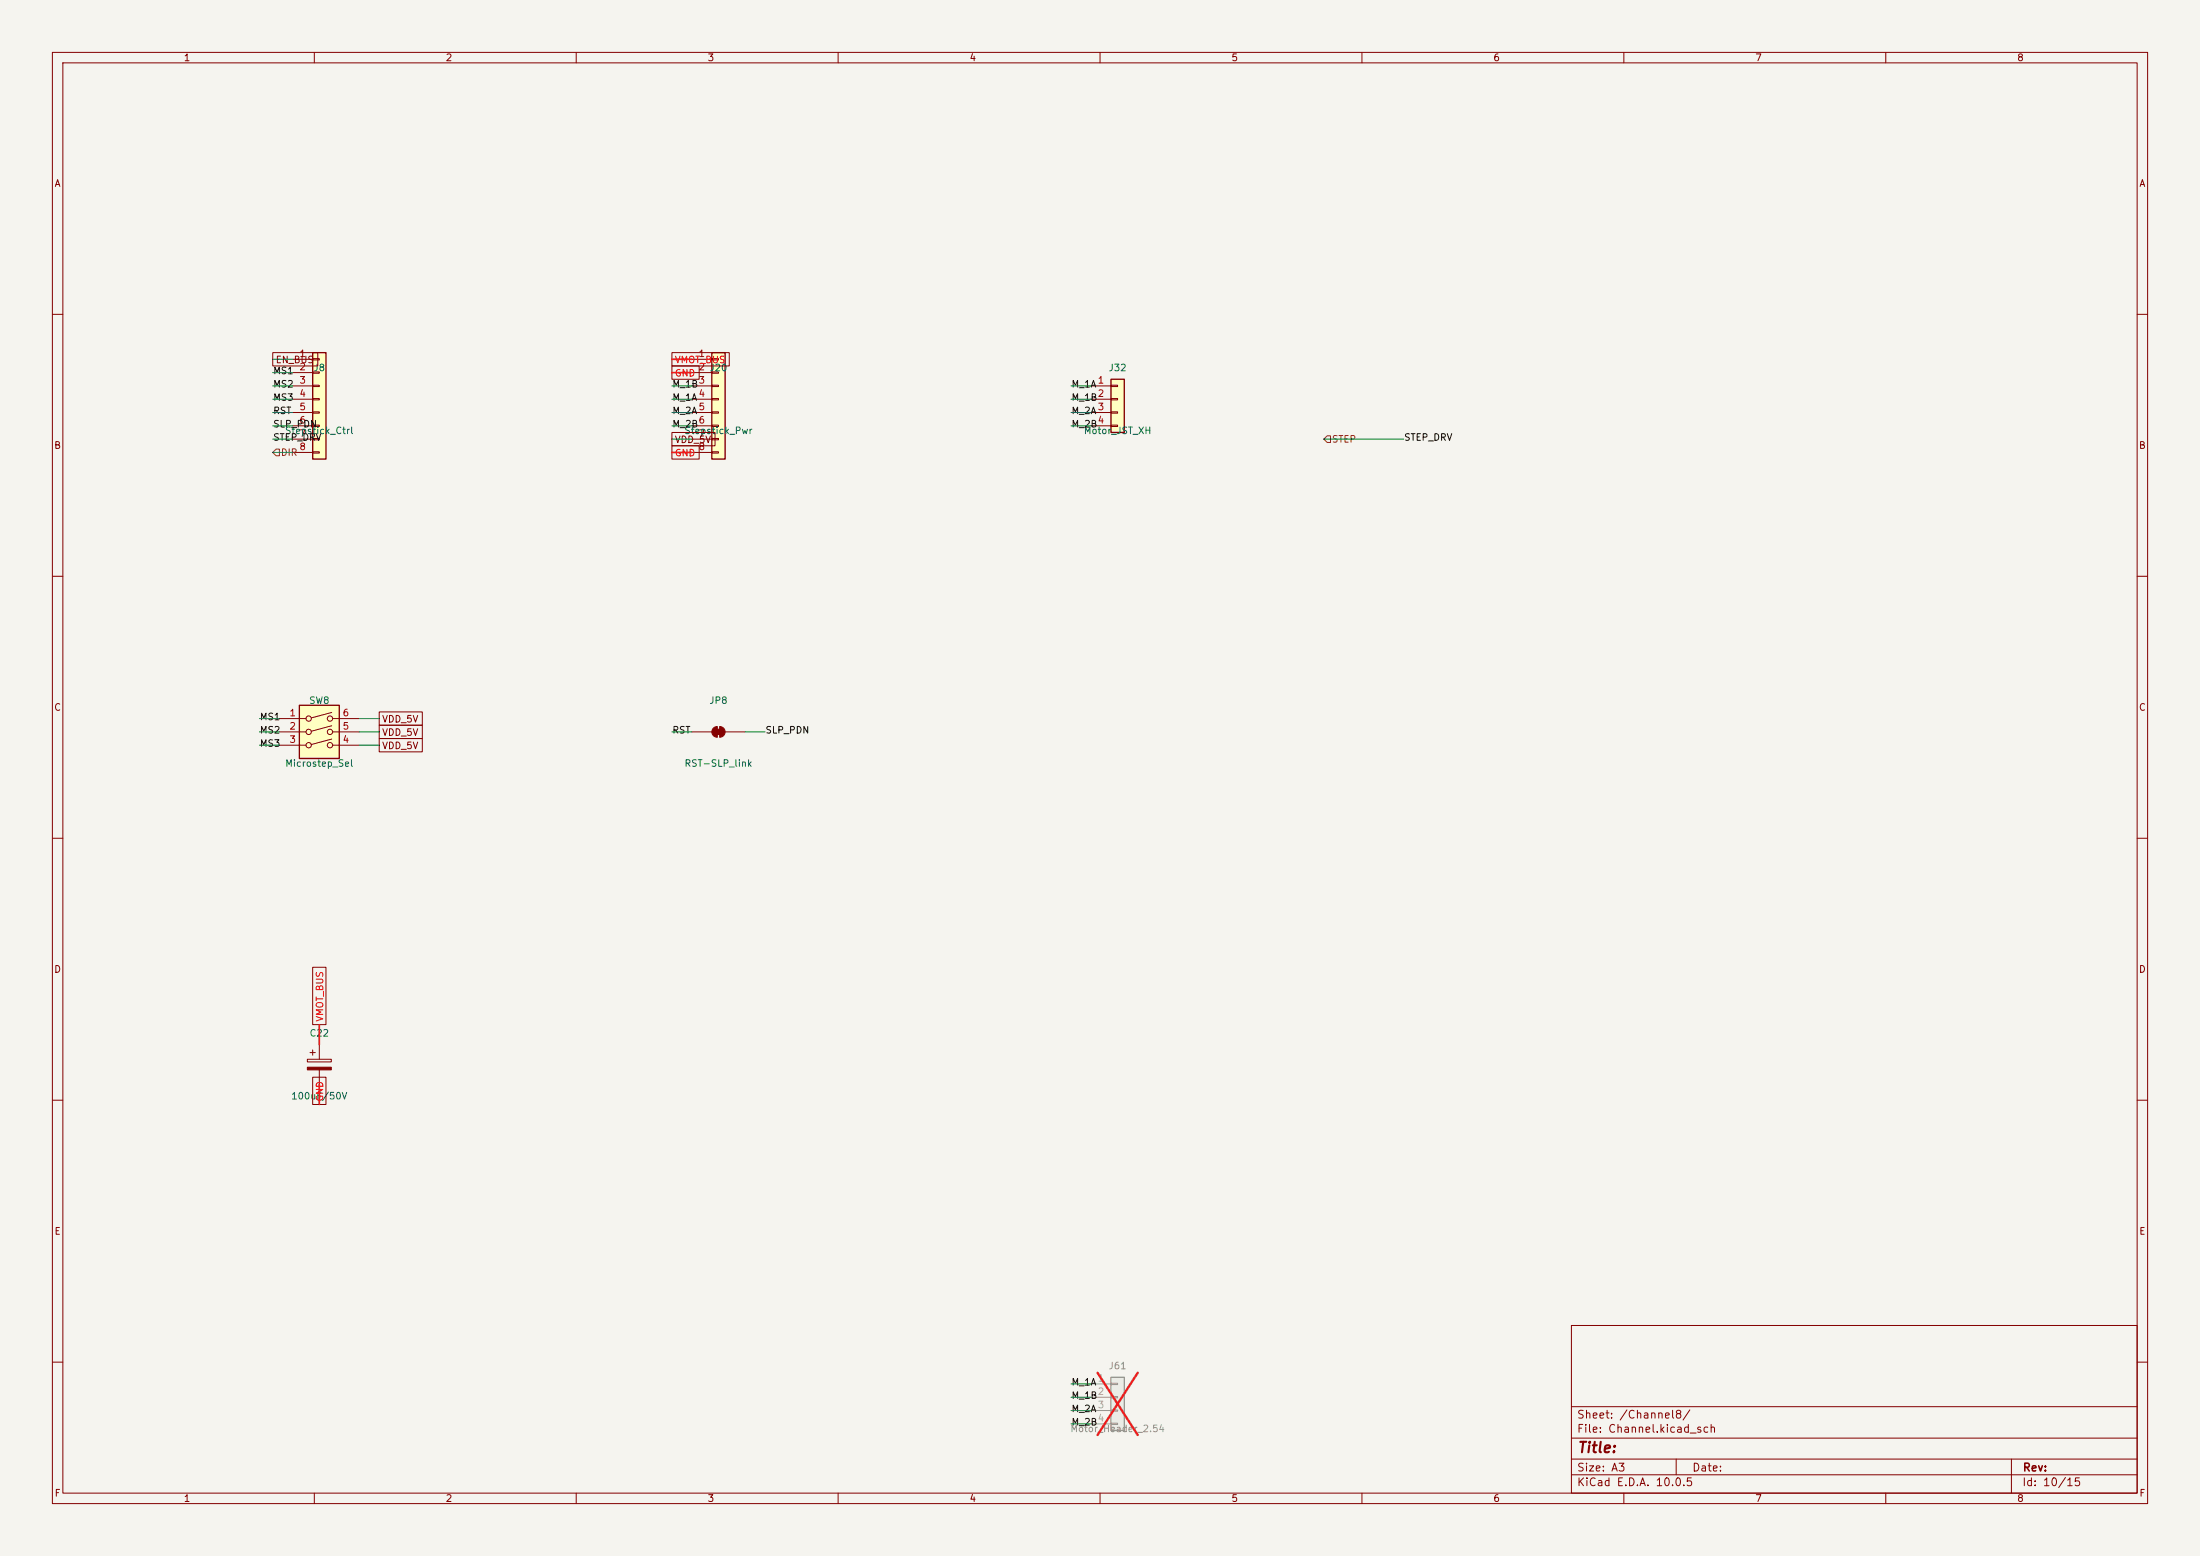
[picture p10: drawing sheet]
<svg xmlns="http://www.w3.org/2000/svg" width="420mm" height="297mm" viewBox="0 0 420 297" stroke-linecap="round" stroke-linejoin="round" font-family="sans-serif">
<path d="M0 0h420v297h-420z" fill="#f5f4ef" stroke="#f5f4ef" stroke-width=".19"/>
<g fill="none" stroke="#840000" stroke-width=".19">
<path d="M10 10h400v277h-400zM12 12h396v273h-396zM60 10v2M110 10v2M160 10v2M210 10v2M260 10v2M310 10v2M360 10v2M10 60h2M408 60h2M10 110h2"/>
<path d="M408 110h2M10 160h2M408 160h2M10 210h2M408 210h2M300 253h108v32h-108zM10 260h2M300 278.5h108M300 274.5h108M300 268.5h108M320 278.5v3M384 278.5v6.5"/>
<path d="M408 260h2M60 285v2M110 285v2M160 285v2M210 285v2M260 285v2M300 281.5h108M310 285v2M360 285v2"/>
</g>
<path d="M212.1 72.4h2.5v10.2h-2.5z" fill="#ffffc2"/>
<path d="M212.1 72.4h2.5v10.2h-2.5z" fill="none" stroke="#840000" stroke-width=".25"/>
<path d="M208.3 73.7h3.8M208.3 76.2h3.8M208.3 78.7h3.8M212.1 73.5h1.3v.3h-1.3zM212.1 76.1h1.3v.2h-1.3zM212.1 78.6h1.3v.3h-1.3zM208.3 81.3h3.8M212.1 81.2h1.3v.2h-1.3z" fill="none" stroke="#840000" stroke-width=".19"/>
<path d="M212.1 262.9h2.5v10.1h-2.5z" fill="#ebeae8"/>
<path d="M212.1 262.9h2.5v10.1h-2.5z" fill="none" stroke="#9c9b98" stroke-width=".25"/>
<path d="M208.3 264.2h3.8M208.3 266.7h3.8M208.3 269.2h3.8M208.3 271.8h3.8M212.1 264h1.3v.3h-1.3zM212.1 266.6h1.3v.2h-1.3zM212.1 269.1h1.3v.3h-1.3zM212.1 271.7h1.3v.2h-1.3z" fill="none" stroke="#9c9b98" stroke-width=".19"/>
<path d="M209.5 262l7.7 11.9M217.2 262l-7.7 11.9" fill="none" stroke="#e12e31" stroke-width=".46"/>
<path d="M135.9 67.3h2.5v20.3h-2.5z" fill="#ffffc2"/>
<path d="M135.9 67.3h2.5v20.3h-2.5z" fill="none" stroke="#840000" stroke-width=".25"/>
<g fill="none" stroke="#840000" stroke-width=".19">
<path d="M132.1 68.6h3.8M132.1 71.1h3.8M132.1 73.7h3.8M132.1 76.2h3.8M132.1 78.7h3.8M135.9 68.5h1.3v.2h-1.3zM135.9 71h1.3v.2h-1.3zM135.9 73.5h1.3v.3h-1.3zM135.9 76.1h1.3v.2h-1.3zM135.9 78.6h1.3v.3h-1.3zM132.1 81.3h3.8M132.1 83.8h3.8"/>
<path d="M132.1 86.4h3.8M135.9 81.2h1.3v.2h-1.3zM135.9 83.7h1.3v.2h-1.3zM135.9 86.2h1.3v.3h-1.3zM61 199.4v2.8M58.7 202.2h4.5v.5h-4.5zM59.2 200.9h1M59.7 200.4v1M61 204.2v2.8"/>
</g>
<path d="M58.7 203.7h4.5v.5h-4.5z" fill="#840000" stroke="#840000" stroke-width=".19"/>
<path d="M57.1 134.6h7.7v10.2h-7.7z" fill="#ffffc2"/>
<g fill="none" stroke="#840000" stroke-width=".19">
<path d="M53.3 137.2h5.1M53.3 139.7h5.1M63.3 136l-3.9 1M63.3 138.5l-3.9 1.1M63.5 137.2h5.1M63.5 139.7h5.1M53.3 142.2h5.1M63.3 141.1l-3.9 1M63.5 142.2h5.1"/>
<circle cx="58.9" cy="137.2" r=".51"/>
<circle cx="58.9" cy="139.7" r=".51"/>
<circle cx="63" cy="137.2" r=".51"/>
<circle cx="63" cy="139.7" r=".51"/>
<circle cx="58.9" cy="142.2" r=".51"/>
<circle cx="63" cy="142.2" r=".51"/>
</g>
<path d="M57.1 134.6h7.7v10.2h-7.7z" fill="none" stroke="#840000" stroke-width=".25"/>
<path d="M59.7 67.3h2.5v20.3h-2.5z" fill="#ffffc2"/>
<path d="M59.7 67.3h2.5v20.3h-2.5z" fill="none" stroke="#840000" stroke-width=".25"/>
<g fill="none" stroke="#840000" stroke-width=".19">
<path d="M52.1 67.3h8.6v2.6h-8.6zM55.9 68.6h3.8M55.9 71.1h3.8M55.9 73.7h3.8M55.9 76.2h3.8M55.9 78.7h3.8M59.7 68.5h1.3v.2h-1.3zM59.7 71h1.3v.2h-1.3zM59.7 73.5h1.3v.3h-1.3zM59.7 76.1h1.3v.2h-1.3zM59.7 78.6h1.3v.3h-1.3zM128.3 69.8h5.2v2.6h-5.2z"/>
<path d="M128.3 67.3h10.9v2.6h-10.9zM55.9 81.3h3.8M55.9 83.8h3.8M55.9 86.4h3.8M59.7 81.2h1.3v.2h-1.3zM59.7 83.7h1.3v.2h-1.3zM59.7 86.2h1.3v.3h-1.3zM128.3 82.5h8.2v2.6h-8.2zM128.3 85.1h5.2v2.5h-5.2zM72.4 135.9h8.2v2.5h-8.2zM72.4 138.4h8.2v2.6h-8.2zM132.1 139.7h3.8"/>
<path d="M136.9 138.7v2M137.4 138.7v2M138.4 139.7h3.8M72.4 141h8.2v2.5h-8.2zM59.7 184.6h2.5v11h-2.5zM59.7 205.6h2.5v5.2h-2.5z"/>
</g>
<g fill="#840000" stroke="#840000" stroke-width=".19">
<path d="M136.7 139.2h1v1h-1z"/>
<path d="M136.2 139l.7-.3v2a1.02 1.02 0 0 1-.9-.6 1.02 1.02 0 0 1 .2-1.1z"/>
<path d="M137.4 138.7a1.02 1.02 0 0 1 1 1 1.02 1.02 0 0 1-1 1z"/>
</g>
<path d="M52.7 85.7h.6v1.3h-.6l-.6-.6zM253.4 83.2h.6v1.3h-.6l-.7-.7z" fill="none" stroke="#725600" stroke-width=".19"/>
<g fill="none" stroke="#009600" stroke-width=".19">
<path d="M52.1 73.7h3.8M52.1 76.2h3.8M52.1 68.6h3.8M52.1 71.1h3.8M52.1 78.7h3.8M128.3 73.7h3.8M128.3 76.2h3.8M128.3 78.7h3.8M204.5 73.7h3.8M204.5 76.2h3.8M204.5 78.7h3.8M52.1 81.3h3.8"/>
<path d="M52.1 83.8h3.8M52.1 86.4h3.8M128.3 81.3h3.8M128.3 83.8h3.8M204.5 81.3h3.8M252.7 83.8h15.3M49.5 139.7h3.8M49.5 137.2h3.8M68.6 139.7h3.8M68.6 137.2h3.8M128.3 139.7h3.8M142.2 139.7h3.8"/>
<path d="M49.5 142.2h3.8M68.6 142.2h3.8M204.5 264.2h3.8M204.5 269.2h3.8M204.5 271.8h3.8M204.5 266.7h3.8"/>
</g>
<path d="M128.3 71.1h3.8M128.3 68.6h3.8M128.3 86.4h3.8M61 195.6v3.8M61 207v3.8" fill="none" stroke="#f00" stroke-width=".3"/>
<text font-size="2" fill="#840000" x="301" y="277.8">Title:</text>
<g font-size="1.5" fill="#840000">
<text x="300.9" y="273.8">File: Channel.kicad_sch</text>
<text x="300.9" y="271.1">Sheet: /Channel8/</text>
<text x="300.9" y="281.2">Size: A3</text>
<text x="322.9" y="281.2">Date:</text>
<text x="386" y="281.2">Rev:</text>
<text x="300.9" y="284">KiCad E.D.A. 10.0.5</text>
<text x="385.9" y="284">Id: 10/15</text>
</g>
<g font-size="1.3" fill="#840000">
<text x="35" y="12">1</text>
<text x="85" y="12">2</text>
<text x="135" y="12">3</text>
<text x="185" y="12">4</text>
<text x="235" y="12">5</text>
<text x="285" y="12">6</text>
<text x="335" y="12">7</text>
<text x="385" y="12">8</text>
<text x="10.3" y="36">A</text>
<text x="408.3" y="36">A</text>
<text x="52.5" y="69.6">EN_BUS</text>
<text x="10.2" y="86">B</text>
<text x="128.7" y="84.9">VDD_5V</text>
<text x="408.2" y="86">B</text>
<text x="10.2" y="136">C</text>
<text x="408.2" y="136">C</text>
<text x="72.8" y="138.2">VDD_5V</text>
<text x="72.8" y="140.8">VDD_5V</text>
<text x="72.8" y="143.3">VDD_5V</text>
<text x="10.2" y="186">D</text>
<text x="408.2" y="186">D</text>
<text x="10.3" y="236">E</text>
<text x="408.3" y="236">E</text>
<text x="10.3" y="286">F</text>
<text x="35" y="287">1</text>
<text x="85" y="287">2</text>
<text x="135" y="287">3</text>
<text x="185" y="287">4</text>
<text x="235" y="287">5</text>
<text x="285" y="287">6</text>
<text x="335" y="287">7</text>
<text x="385" y="287">8</text>
<text x="408.3" y="286">F</text>
</g>
<g font-size="1.3" fill="#0f0f0f">
<text x="52" y="71.7">MS1</text>
<text x="52" y="74.3">MS2</text>
<text x="52" y="76.8">MS3</text>
<text x="128.2" y="74.3">M_1B</text>
<text x="128.2" y="76.8">M_1A</text>
<text x="204.4" y="74.3">M_1A</text>
<text x="204.4" y="76.8">M_1B</text>
<text x="52" y="81.9">SLP_PDN</text>
<text x="52" y="79.4">RST</text>
<text x="128.2" y="79.4">M_2A</text>
<text x="128.2" y="81.9">M_2B</text>
<text x="204.4" y="79.4">M_2A</text>
<text x="204.4" y="81.9">M_2B</text>
<text x="52" y="84.4">STEP_DRV</text>
<text x="267.9" y="84.4">STEP_DRV</text>
<text x="49.5" y="137.8">MS1</text>
<text x="49.5" y="140.3">MS2</text>
<text x="49.5" y="142.9">MS3</text>
<text x="128.2" y="140.3">RST</text>
<text x="146" y="140.3">SLP_PDN</text>
<text x="204.4" y="267.3">M_1B</text>
<text x="204.4" y="269.9">M_2A</text>
<text x="204.4" y="264.8">M_1A</text>
<text x="204.4" y="272.4">M_2B</text>
</g>
<g font-size="1.3" fill="#a90000">
<text x="57.1" y="68.4">1</text>
<text x="57.1" y="71">2</text>
<text x="133.3" y="68.4">1</text>
<text x="133.3" y="71">2 J20</text>
<text x="57.1" y="73.5">3</text>
<text x="57.1" y="76.1">4</text>
<text x="133.3" y="73.5">3</text>
<text x="133.3" y="76.1">4</text>
<text x="209.5" y="73.5">1</text>
<text x="209.5" y="76.1">2</text>
<text x="57.1" y="78.6">5</text>
<text x="57.1" y="81.1">6</text>
<text x="57.1" y="83.7">7</text>
<text x="133.3" y="78.6">5</text>
<text x="133.3" y="81.1">6</text>
<text x="133.3" y="83.7">7</text>
<text x="209.5" y="78.6">3</text>
<text x="209.5" y="81.1">4</text>
<text x="57.1" y="86.2">8</text>
<text x="133.3" y="86.2">8</text>
<text x="55.1" y="137">1</text>
<text x="65.3" y="137">6</text>
<text x="55.1" y="139.6">2</text>
<text x="55.1" y="142.1">3</text>
<text x="65.3" y="142.1">4</text>
<text x="65.3" y="139.6">5</text>
</g>
<g font-size="1.3" fill="#006464">
<text x="59.7" y="71.2">J8</text>
<text x="211.5" y="71.2">J32</text>
<text x="54.3" y="83.2">Stepstick_Ctrl</text>
<text x="130.5" y="83.2">Stepstick_Pwr</text>
<text x="206.8" y="83.2">Motor_JST_XH</text>
<text x="58.9" y="134.7">SW8</text>
<text x="135.3" y="134.7">JP8</text>
<text x="54.3" y="146.7">Microstep_Sel</text>
<text x="130.6" y="146.7">RST-SLP_link</text>
<text x="59" y="198.2">C22</text>
<text x="55.5" y="210.2">100uF/50V</text>
</g>
<g font-size="1.3" fill="#f00">
<text x="128.7" y="69.6">VMOT_BUS</text>
<text x="128.7" y="72.2">GND</text>
<text x="128.7" y="87.4">GND</text>
<text x="62" y="195.1" transform="rotate(-90 62 195.1)">VMOT_BUS</text>
<text x="62" y="210.4" transform="rotate(-90 62 210.4)">GND</text>
</g>
<g font-size="1.3" fill="#725600">
<text x="53.5" y="87.3">DIR</text>
<text x="254.2" y="84.8">STEP</text>
</g>
<g font-size="1.3" fill="#939391">
<text x="211.5" y="261.7">J61</text>
<text x="204.2" y="273.7">Motor_Header_2.54</text>
</g>
<g font-size="1.3" fill="#a5a4a2">
<text x="209.5" y="264">1</text>
<text x="209.5" y="266.6">2</text>
<text x="209.5" y="269.1">3</text>
<text x="209.5" y="271.6">4</text>
</g>
</svg>
